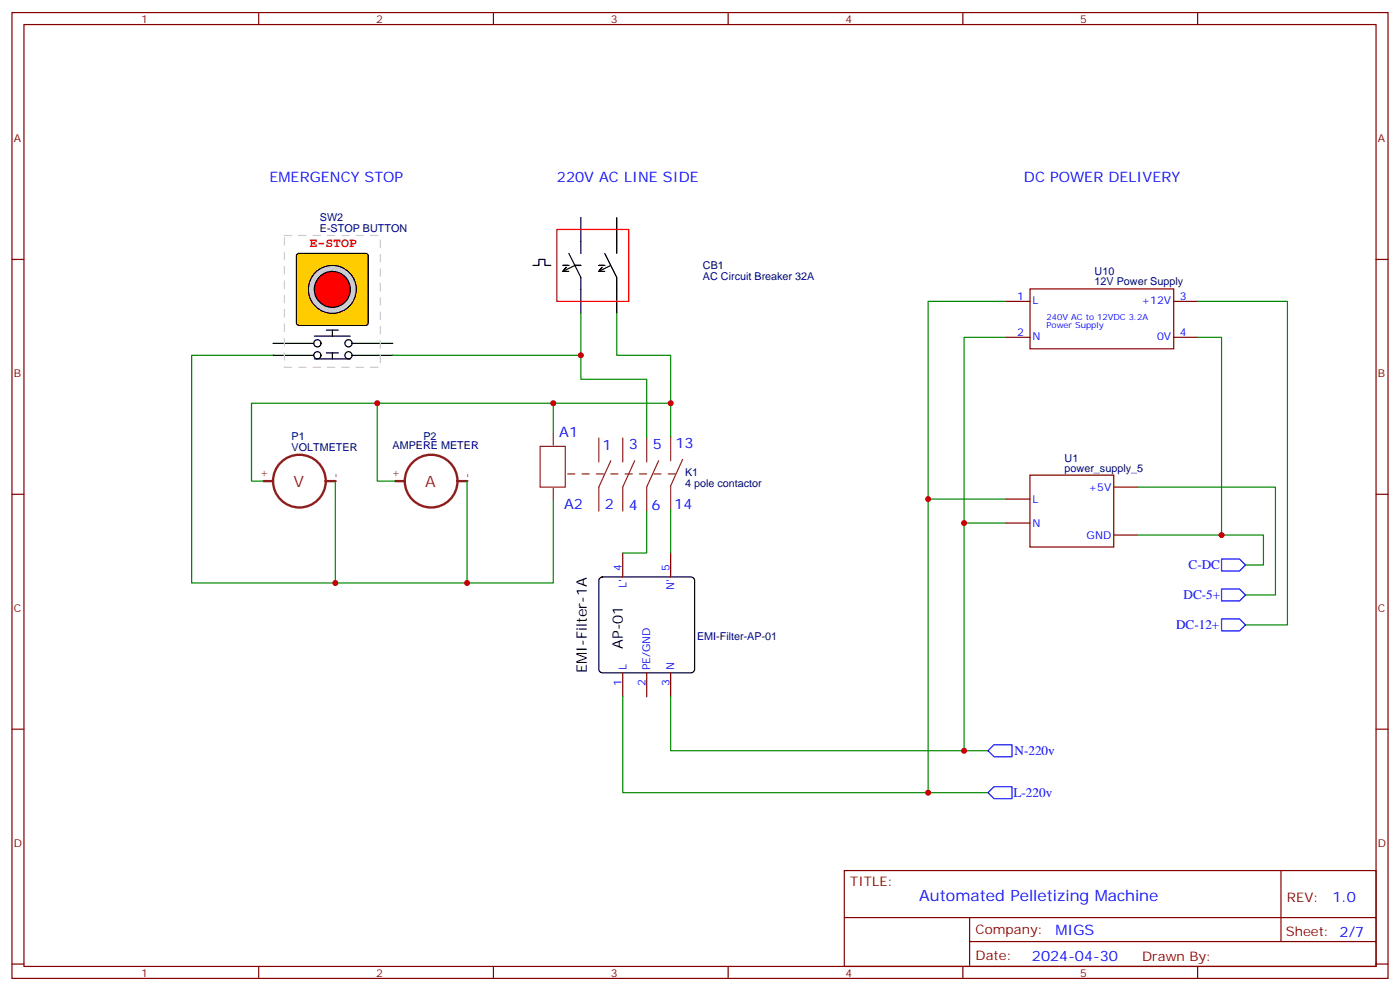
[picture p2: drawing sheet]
<svg xmlns="http://www.w3.org/2000/svg" width="412mm" height="292mm" viewBox="0 0 412 292" stroke-linecap="round" stroke-linejoin="round" font-family="sans-serif">
<g fill="none" stroke="#870000" stroke-width=".35">
<path d="M3.5 3.7h405.4v284.3h-405.4zM7.1 7.2h398.2v277.3h-398.2zM76.2 3.7v3.5M145.3 3.7v3.5M214.5 3.7v3.5M283.6 3.7v3.5M352.8 3.7v3.5M3.5 76.4h3.6M405.3 76.4h3.6M303.4 139.9h24.7v21.1h-24.7zM3.5 145.5h3.6M296.3 146.9h7.1"/>
<path d="M296.3 154h7.1M328.1 143.4h7M328.1 157.5h7M405.3 145.5h3.6M3.5 214.7h3.6M405.3 214.7h3.6M248.7 256.3h156.6v28.2h-156.6zM377.3 256.3v20.9M248.7 270.1h156.5M285.6 277.2h119.6M285.6 270.1v14.2M3.5 283.8h3.6"/>
<path d="M76.2 284.5v3.5M145.3 284.5v3.5M214.5 284.5v3.5M283.6 284.5v3.5M352.8 284.5v3.5M405.3 283.8h3.6"/>
</g>
<path d="M87.5 74.8l.5-.2h19.8l.5 .2 .2 .5v19.8l-.3 .5-.4 .2h-19.8l-.5-.3-.2-.4v-19.8z" fill="#fc0" stroke="#000" stroke-width=".35"/>
<g fill="none" stroke="#000" stroke-width=".35">
<path d="M92.6 99h10.6M96.1 97.2h3.6M97.9 97.2v1.8M80.4 101.1h12M103.7 101.1h12"/>
<circle cx="93.5" cy="101.1" r="1.06"/>
<circle cx="102.7" cy="101.1" r="1.06"/>
</g>
<circle cx="97.9" cy="85.2" r="7.1" fill="#ccc" stroke="#000" stroke-width=".35"/>
<circle cx="97.9" cy="85.2" r="5.3" fill="#f00" stroke="#000" stroke-width=".35"/>
<g fill="none" stroke="#000" stroke-width=".35">
<path d="M157 78.1h1.7v-1.7h1.8v1.7h1.8M165.8 78.1h1.8M166.8 78.7l-.9 1.1M167.6 74.6l3.5 7.1v10.6M171.1 64v10.6M171.1 78.1h-1.8l-3.5 1.8h1.8M176.4 78.1h1.8M177.4 78.7l-.9 1.1M178.2 74.6l3.5 7.1v10.6M179.9 78.1l-3.5 1.8h1.8M181.7 64v10.6M80.4 104.6h12"/>
<path d="M92.6 105.7h10.6M96.1 103.9h3.6M97.9 103.9v1.8M103.7 104.6h12"/>
<circle cx="93.5" cy="104.6" r="1.06"/>
<circle cx="102.7" cy="104.6" r="1.06"/>
</g>
<path d="M83.8 69.3h28.2v38.8h-28.2z" fill="none" stroke="#ccc" stroke-width=".35" stroke-dasharray="2.1 2.1"/>
<path d="M159.1 131.4h7.4v12h-7.4zM163 127.5v3.6M176.4 128.9v7.1M179.9 135.6l-3.5 7.8v7.1M183.4 128.9v7.1M187 135.6l-3.6 7.8v7.1M190.5 128.9v7.1M194 135.6l-3.5 7.8v7.1M197.6 128.6v7M201.1 135.3l-3.5 7.7M163 143.8v3.5M197.6 143.1v7" fill="none" stroke="#8c2424" stroke-width=".35"/>
<path d="M199 139.5h-33.2" fill="none" stroke="#8c2424" stroke-width=".35" stroke-dasharray="2.1 2.1"/>
<path d="M164 67.6h21.2v21.1h-21.2z" fill="none" stroke="#f00" stroke-width=".35"/>
<path d="M171.1 92.3v12.3h-55.4M181.7 92.3v12.3h15.9v24M80.4 104.6h-24v67h106.6v-24.3M171.1 104.6v7.1h19.4v17.2M197.6 118.7h-34.6v8.8" fill="none" stroke="#008700" stroke-width=".35"/>
<path d="M359.8 164.6h5.3l1.8 1.7-1.8 1.8h-5.3zM359.8 173.4h5.3l1.8 1.8-1.8 1.7h-5.3zM359.8 182.2h5.3l1.8 1.8-1.8 1.7h-5.3zM291 221l1.8-1.7h5.3v3.5h-5.3zM291 233.4l1.8-1.8h5.3v3.5h-5.3z" fill="none" stroke="#00f" stroke-width=".35"/>
<path d="M296.3 88.7h7.1M296.3 99.3h7.1M303.4 85.1h42.3v17.6h-42.3zM345.7 88.7h7.1M345.7 99.3h7.1" fill="none" stroke="#870000" stroke-width=".35"/>
<path d="M77.6 141.6h2.8M96 141.6h2.8" fill="none" stroke="#8c2424" stroke-width=".71"/>
<g fill="#8c2424">
<circle cx="77.6" cy="141.6" r=".18"/>
<circle cx="98.8" cy="141.6" r=".18"/>
</g>
<g fill="none" stroke="#8c2424" stroke-width=".71">
<path d="M116.4 141.6h2.8M134.8 141.6h2.8"/>
<circle cx="88.2" cy="141.6" r="7.8"/>
</g>
<g fill="#8c2424">
<circle cx="116.4" cy="141.6" r=".18"/>
<circle cx="137.6" cy="141.6" r=".18"/>
</g>
<circle cx="127" cy="141.6" r="7.8" fill="none" stroke="#8c2424" stroke-width=".71"/>
<g fill="none" stroke="#008700" stroke-width=".35">
<path d="M296.3 99.3h-12.3v54.7M296.3 88.7h-22.9v58.2h22.9M352.8 99.3h7v58.2h-24.7M352.8 88.7h26.4v95.3h-12.3M111.1 118.7h-37v22.9h3.5M163 118.7h-51.9v22.9h5.3M98.8 141.6v30M137.6 141.6v30M190.5 150.5v12.3h-7.1M197.6 150.1v12.7M273.4 146.9v86.5h-90v-28.3M296.3 154h-12.3v67h-86.4v-15.9"/>
<path d="M335.1 143.4h40.6v31.8h-8.8M359.8 157.5h12.4v8.8h-5.3M273.4 233.4h17.6M284 221h7"/>
</g>
<path d="M176.6 170.3l.8-.4h26.2l.6 .2 .4 .8v26.1l-.2 .7-.8 .4h-26.2l-.6-.3-.4-.8v-26.1z" fill="none" stroke="#000" stroke-width=".35"/>
<path d="M183.4 162.8v7.1M197.6 162.8v7.1M183.4 198.1v7M190.5 198.1v7M197.6 198.1v7" fill="none" stroke="#870000" stroke-width=".35"/>
<g fill="#c00">
<circle cx="171.1" cy="104.6" r=".88"/>
<circle cx="197.6" cy="118.7" r=".88"/>
<circle cx="137.6" cy="171.6" r=".88"/>
<circle cx="98.8" cy="171.6" r=".88"/>
<circle cx="163" cy="118.7" r=".88"/>
<circle cx="111.1" cy="118.7" r=".88"/>
<circle cx="359.8" cy="157.5" r=".88"/>
<circle cx="273.4" cy="146.9" r=".88"/>
<circle cx="284" cy="154" r=".88"/>
<circle cx="284" cy="221" r=".88"/>
<circle cx="273.4" cy="233.4" r=".88"/>
</g>
<g font-size="4.6" fill="#8d2323">
<text x="86.4" y="143.4">V</text>
<text x="125.2" y="143.4">A</text>
</g>
<text font-size="4.6" fill="#00f" x="270.8" y="265.3">Automated Pelletizing Machine</text>
<g font-size="4.2" fill="#00f">
<text x="79.4" y="53.4">EMERGENCY STOP</text>
<text x="164" y="53.4">220V AC LINE SIDE</text>
<text x="301.6" y="53.4">DC POWER DELIVERY</text>
<text x="164.7" y="128.7">A1</text>
<text x="199" y="131.8">13</text>
<text x="177.4" y="132.5">1</text>
<text x="185.2" y="132.1">3</text>
<text x="192.3" y="132.1">5</text>
<text x="166.2" y="149.8">A2</text>
<text x="178.2" y="149.8">2</text>
<text x="198.6" y="149.8">14</text>
<text x="185.2" y="150.1">4</text>
<text x="191.9" y="150.1">6</text>
<text x="392.5" y="265.6">1.0</text>
<text x="310.9" y="275.1">MIGS</text>
<text x="304" y="282.9">2024-04-30</text>
</g>
<g font-size="4.2">
<text x="183.4" y="191" transform="rotate(-90 183.4 191)">AP-01</text>
<text x="172.9" y="198.1" transform="rotate(-90 172.9 198.1)">EMI-Filter-1A</text>
</g>
<text font-size="3.9" fill="#f00" x="91.2" y="72.8">E-STOP</text>
<g font-size="3.9" fill="#00f">
<text x="350.1" y="167.5">C-DC</text>
<text x="348.6" y="176.4">DC-5+</text>
<text x="346.4" y="185.2">DC-12+</text>
<text x="298.9" y="222.4">N-220v</text>
<text x="298.6" y="234.7">L-220v</text>
</g>
<g font-size="3.9" fill="#800">
<text x="250.5" y="260.9">TITLE:</text>
<text x="379.1" y="265.6">REV:</text>
<text x="287.4" y="275.1">Company:</text>
<text x="378.7" y="275.7">Sheet: 2/7</text>
<text x="287.4" y="282.8">Date:</text>
<text x="336.4" y="282.8">Draw</text>
<text x="346.6" y="282.8">n By:</text>
</g>
<g font-size="3.2" fill="#800">
<text x="41.6" y="6.7">1</text>
<text x="110.8" y="6.7">2</text>
<text x="179.9" y="6.7">3</text>
<text x="249.1" y="6.7">4</text>
<text x="318.2" y="6.7">5</text>
<text x="4.1" y="41.8">A</text>
<text x="405.9" y="41.8">A</text>
<text x="4.1" y="110.9">B</text>
<text x="405.9" y="110.9">B</text>
<text x="4.1" y="180.1">C</text>
<text x="405.9" y="180.1">C</text>
<text x="4.1" y="249.2">D</text>
<text x="405.9" y="249.2">D</text>
<text x="41.6" y="287.5">1</text>
<text x="110.8" y="287.5">2</text>
<text x="179.9" y="287.5">3</text>
<text x="249.1" y="287.5">4</text>
<text x="318.2" y="287.5">5</text>
</g>
<g font-size="3.2" fill="#000080">
<text x="94.2" y="65">SW2</text>
<text x="94.2" y="68.3">E-STOP BUTTON</text>
<text x="207.1" y="82.4">AC Circuit Breaker 32A</text>
<text x="207.1" y="79.2">CB1</text>
<text x="322.4" y="84">12V Power Supply</text>
<text x="322.4" y="81.1">U10</text>
<text x="85.9" y="129.6">P1</text>
<text x="124.7" y="129.6">P2</text>
<text x="85.9" y="132.8">VOLTMETER</text>
<text x="115.6" y="132.2">AMPERE METER</text>
<text x="313.6" y="135.9">U1</text>
<text x="201.8" y="143.3">4 pole contactor</text>
<text x="201.8" y="140.1">K1</text>
<text x="313.6" y="138.8">power_supply_5</text>
<text x="205.3" y="188.3">EMI-Filter-AP-01</text>
</g>
<g font-size="3.2" fill="#00f">
<text x="299.6" y="88.2">1</text>
<text x="304.1" y="89.6">L</text>
<text x="336.2" y="89.6">+12V</text>
<text x="347.5" y="88.2">3</text>
<text x="299.6" y="98.8">2</text>
<text x="304.1" y="100.2">N</text>
<text x="340.9" y="100.2">0V</text>
<text x="347.5" y="98.8">4</text>
<text x="304.1" y="148">L</text>
<text x="320.6" y="144.5">+5V</text>
<text x="304.1" y="155.1">N</text>
<text x="320.1" y="158.6">GND</text>
<text x="183.1" y="168.1" transform="rotate(-90 183.1 168.1)">4</text>
<text x="184.5" y="173.2" transform="rotate(-90 184.5 173.2)">L'</text>
<text x="197.2" y="168.1" transform="rotate(-90 197.2 168.1)">5</text>
<text x="198.6" y="173.8" transform="rotate(-90 198.6 173.8)">N'</text>
<text x="184.5" y="197.4" transform="rotate(-90 184.5 197.4)">L</text>
<text x="191.6" y="197.4" transform="rotate(-90 191.6 197.4)">PE/GND</text>
<text x="198.6" y="197.4" transform="rotate(-90 198.6 197.4)">N</text>
<text x="183.1" y="201.9" transform="rotate(-90 183.1 201.9)">1</text>
<text x="190.1" y="201.9" transform="rotate(-90 190.1 201.9)">2</text>
<text x="197.2" y="201.9" transform="rotate(-90 197.2 201.9)">3</text>
</g>
<g font-size="3.2" fill="#8d2323">
<text x="78.7" y="140.6" transform="rotate(-90 78.7 140.6)">+</text>
<text x="99.8" y="140.6" transform="rotate(-90 99.8 140.6)">-</text>
<text x="117.5" y="140.6" transform="rotate(-90 117.5 140.6)">+</text>
<text x="138.6" y="140.6" transform="rotate(-90 138.6 140.6)">-</text>
</g>
<g font-size="2.5" fill="#00f">
<text x="308.3" y="94.1">240V AC to 12VDC 3.2A</text>
<text x="308.3" y="96.6">Pow</text>
<text x="313.3" y="96.6">er Supply</text>
</g>
</svg>
